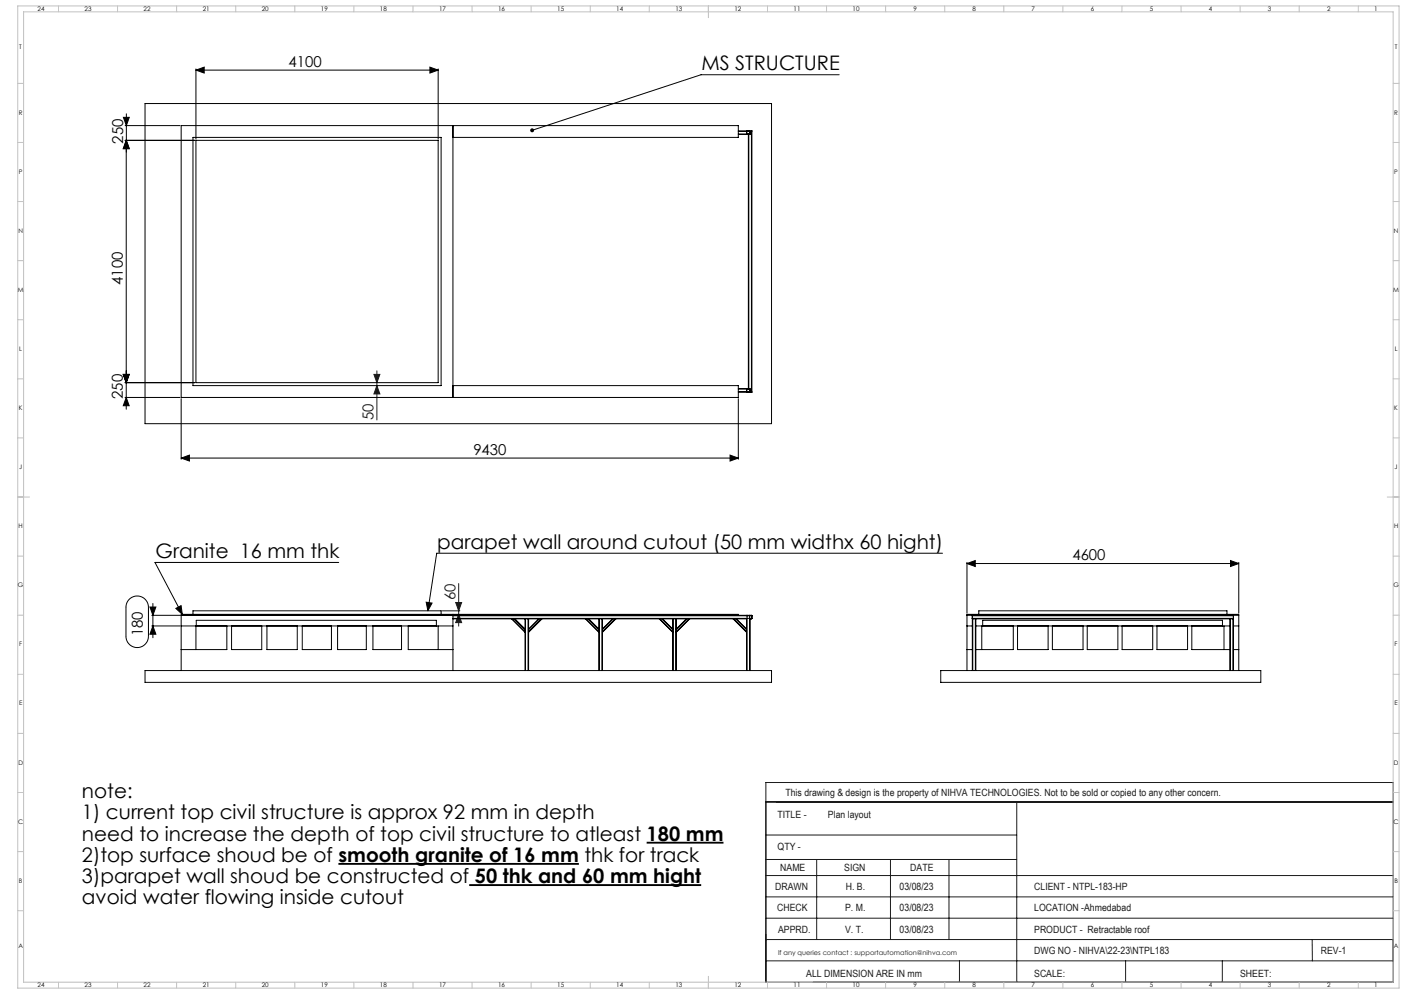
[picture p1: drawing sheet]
<svg xmlns="http://www.w3.org/2000/svg" width="1189mm" height="841mm" viewBox="0 0 1189 841" stroke-linecap="round" stroke-linejoin="round" font-family="sans-serif">
<g fill="none" stroke="#000" stroke-width=".85">
<path d="M166 59l7-2v5zM166 58v60M166 59h205M364 57l7 2-7 3zM371 58v60M710 63h-117l-143 47M104 99h5l-2 7zM107 96v250M106 119h59M106 106h46M107 119l2 7h-5zM104 317h5l-2 7z"/>
<path d="M106 324h59M106 336h46M107 336l2 7h-5zM153 337v52M625 337v52M153 388l7-3v5zM153 388h472M618 385l7 3-7 2zM287 476h-156l23 44M798 468h-428l-8 49M818 477l7-3v5zM818 476v43"/>
<path d="M818 477h230M1041 474l7 3-7 2zM1048 476v43M109 507h1a10 10 0 0 1 10-2 10 10 0 0 1 6 9v25a9 9 0 0 1-10 9 9 9 0 0 1-9-10v-24a9 9 0 0 1 2-7zM127 514h5l-3 7zM129 511v29M149 515l4-3 1 8zM361 509l5 1-4 7zM128 530h24M128 521h24M129 530l3 7h-5zM648 678v153"/>
</g>
<g fill="none" stroke="#191924" stroke-width=".85">
<path d="M316 317h5l-2 7zM319 314v41M319 326l2 7h-5zM388 494v36M374 517h15M386 510h5l-3 7zM388 520l3 7h-5zM648 662h531v169h-531zM648 678h531M860 678v153M648 706h212M648 727h212"/>
<path d="M691 727v68M754 727v68M803 727v68M648 759h531M648 741h531M648 777h531M648 795h531M1110 795l1 18M648 813h531M812 813v18M953 813v18M1034 813v18"/>
</g>
<g fill="none" stroke="#c0c0c0" stroke-width=".85">
<path d="M15 5h1169v831h-1169zM20 10h1159v821h-1159zM49 5v5M99 5v5M149 5v5M199 5v5M249 5v5M299 5v5M349 5v5M399 5v5M449 5v5M499 5v5"/>
<path d="M549 5v5M599 5v10M649 5v5M699 5v5M749 5v5M799 5v5M849 5v5M899 5v5M949 5v5M999 5v5M1049 5v5M1099 5v5"/>
<path d="M1149 5v5M15 71h5M1179 71h5M15 121h5M1179 121h5M15 171h5M1179 171h5M15 221h5M1179 221h5M15 271h5M1179 271h5M15 321h5"/>
<path d="M1179 321h5M15 371h5M1179 371h5M15 421h10M1174 421h10M15 471h5M1179 471h5M15 521h5M1179 521h5M15 571h5M1179 571h5M15 621h5"/>
<path d="M1179 621h5M15 671h5M1179 671h5M15 721h5M1179 721h5M15 771h5M1179 771h5M49 831v5M99 831v5M149 831v5M199 831v5M249 831v5"/>
<path d="M299 831v5M349 831v5M399 831v5M449 831v5M499 831v5M549 831v5M599 826v10M649 831v5M699 831v5M749 831v5M799 831v5M849 831v5"/>
<path d="M899 831v5M949 831v5M999 831v5M1049 831v5M1099 831v5M1149 831v5"/>
</g>
<path d="M547 713h65M286 731h204M397 749h196" fill="none" stroke="#000" stroke-width="1.6" stroke-linecap="butt"/>
<g fill="#000">
<path d="M364 57l7 2-7 3zM166 59l7-2v5zM618 385l7 3-7 2zM153 388l7-3v5z"/>
<path d="M107 119l2 7h-5zM104 99h5l-2 7zM129 530l3 7h-5zM127 514h5l-3 7z"/>
<path d="M449 109v2l1-1-1 1 2 1 1-1-1-2h-1zM149 515l4-3 1 8zM361 509l5 1-4 7z"/>
<path d="M104 317h5l-2 7zM107 336l2 7h-5zM107 119l2 7h-5zM104 317h5l-2 7z"/>
<path d="M818 477l7-3v5zM1041 474l7 3-7 2z"/>
</g>
<path d="M316 317h5l-2 7zM319 326l2 7h-5zM386 510h5l-3 7zM388 520l3 7h-5z" fill="#191924"/>
<g fill="none" stroke="#000" stroke-width=".85">
<path d="M123 88h530v270h-530zM163 116h210v210h-210zM166 119h205v205h-205zM383 116h242v-10h-472v230h472v-10h-242M383 106v230M625 111h11M625 113h9M633 114v215M634 113v1M634 113v216M634 111h1zM635 113l-3 1v-3v3"/>
<path d="M635 111v2M635 113l-10 1M636 111l-2 2M636 111v220M636 111h.1M636 111v221M625 329h10M625 332h11M625 331h11M625 329h9M632 329v3M634 329h.1"/>
<path d="M634 329l2 2M635 329h-3v3l3-1M635 329v2M635 331l-1 1M636 331v1M163 520v-3h210v3M383 520v47M153 521h479M153 530h230M166 530v20M166 530v-5h203v5M192 530v20h-39"/>
<path d="M196 530v20h26v-20M226 530v20h26v-20M256 530v20h24v-20M286 530v20h24v-20M316 530v20h24v-20M345 530v20h38M371 530v20M383 523h253M383 521h253M383 524h61M433 524l11 11M433 524l11 10"/>
<path d="M435 524l9 9M436 524l8 8M444 524h1M444 524v43M445 524h2M445 524v43M447 524h.1M447 524v43M447 524h60M456 524l-9 8M456 524l-9 9M458 524l-11 10"/>
<path d="M459 524l-12 11M495 524l12 11M496 524l11 10M498 524l9 9M498 524l9 8M507 524h.1M507 524v43M507 524h2M509 524h1M509 524v43M510 524h59M510 524v43"/>
<path d="M518 524l-8 8M519 524l-9 9M521 524l-11 10M521 524l-11 11M558 524l11 11M558 524l11 10M560 524l9 9M561 524l8 8M569 524h1M569 524v43M570 524h2M570 524v43"/>
<path d="M572 524h.1M572 524v43M572 524h60v43M581 524l-9 8M581 524l-9 9M583 524l-11 10M584 524l-12 11M620 524l12 11M621 524l11 10M623 524l9 9M623 524l9 8M625 521v-1h-472v47"/>
<path d="M632 521h2M632 521v46M634 521h2M634 521v46M636 524h-1v43M636 523v1M636 521v2M818 521h5M818 530h5M823 523v1M823 521h.1M823 523h221"/>
<path d="M823 521v46M823 521h221h-1M823 521h220M823 524h220M823 524v43M825 524v43M826 530h215M826 524v43M828 521v-4h210v4M831 530v20M832 530v-5h203v5M857 530v20h-31"/>
<path d="M861 530v20h26v-20M891 530v20h26v-20M920 530v20h26v-20M950 530v20h26v-20M979 530v20h26v-20M1009 530v20h32M1036 530v20M1041 524v43M1043 521h1M1043 524v43M1044 523l-1 1M1044 521h4"/>
<path d="M1044 530h4M1044 521v46M818 550h5M1044 550h4M123 567h530v10h-530zM796 567h271v10h-271zM818 567v-47h230v47"/>
</g>
<g font-size="16.9">
<text x="594" y="59">MS STRUCTURE</text>
<text x="370" y="464">parapet wall around cutout (50 mm widthx 60 hight)</text>
<text x="132" y="472">Granite 16 mm thk</text>
<text x="69" y="675">note:</text>
<text x="69" y="693">1) current top civil structure is approx 92 mm in depth</text>
<text x="69" y="711">need to increase the depth of top civil structure to atleast 180 mm</text>
<text x="69" y="729">2)top surface shoud be of smooth granite of 16 mm thk for track</text>
<text x="69" y="747">3)parapet wall shoud be constructed of 50 thk and 60 mm hight</text>
<text x="69" y="765">avoid water flowing inside cutout</text>
</g>
<g font-size="12.7">
<text x="244" y="57">4100</text>
<text x="104" y="121" transform="rotate(-90 104 121)">250</text>
<text x="104" y="241" transform="rotate(-90 104 241)">4100</text>
<text x="104" y="337" transform="rotate(-90 104 337)">250</text>
<text x="401" y="385">9430</text>
<text x="907" y="474">4600</text>
<text x="121" y="538" transform="rotate(-90 121 538)">180</text>
</g>
<g font-size="12.7" fill="#191924">
<text x="316" y="355" transform="rotate(-90 316 355)">50</text>
<text x="385" y="508" transform="rotate(-90 385 508)">60</text>
</g>
<g font-size="8.5" fill="#191924">
<text x="665" y="674">This drawing &amp; design is the property of NIHVA TECHNOLOGIES. Not to be sold or copied to any other concern.</text>
<text x="658" y="692">TITLE -</text>
<text x="701" y="692">Plan layout</text>
<text x="658" y="719">QTY -</text>
<text x="660" y="737">NAME</text>
<text x="714" y="737">SIGN</text>
<text x="770" y="737">DATE</text>
<text x="656" y="753">DRAWN</text>
<text x="716" y="753">H. B.</text>
<text x="761" y="753">03/08/23</text>
<text x="875" y="753">CLIENT - NTPL-183-HP</text>
<text x="658" y="771">CHECK</text>
<text x="715" y="771">P. M.</text>
<text x="761" y="771">03/08/23</text>
<text x="875" y="771">LOCATION -Ahmedabad</text>
<text x="659" y="789">APPRD.</text>
<text x="715" y="789">V. T.</text>
<text x="761" y="789">03/08/23</text>
<text x="875" y="789">PRODUCT - Retractable roof</text>
<text x="875" y="807">DWG NO - NIHVA\22-23\NTPL183</text>
<text x="1118" y="807">REV-1</text>
<text x="682" y="826">ALL DIMENSION ARE IN mm</text>
<text x="875" y="826">SCALE:</text>
<text x="1049" y="826">SHEET:</text>
</g>
<text font-size="5.6" fill="#191924" x="659" y="808">If any queries contact : supportautomation@nihva.com</text>
<g font-size="5.3">
<text x="32" y="9">24</text>
<text x="72" y="9">23</text>
<text x="122" y="9">22</text>
<text x="172" y="9">21</text>
<text x="222" y="9">20</text>
<text x="272" y="9">19</text>
<text x="322" y="9">18</text>
<text x="372" y="9">17</text>
<text x="422" y="9">16</text>
<text x="472" y="9">15</text>
<text x="522" y="9">14</text>
<text x="572" y="9">13</text>
<text x="622" y="9">12</text>
<text x="672" y="9">11</text>
<text x="722" y="9">10</text>
<text x="773" y="9">9</text>
<text x="823" y="9">8</text>
<text x="873" y="9">7</text>
<text x="923" y="9">6</text>
<text x="973" y="9">5</text>
<text x="1023" y="9">4</text>
<text x="1073" y="9">3</text>
<text x="1123" y="9">2</text>
<text x="1163" y="9">1</text>
<text x="16" y="42">T</text>
<text x="1180" y="42">T</text>
<text x="16" y="97">R</text>
<text x="1180" y="97">R</text>
<text x="16" y="147">P</text>
<text x="1180" y="147">P</text>
<text x="16" y="197">N</text>
<text x="1180" y="197">N</text>
<text x="15" y="247">M</text>
<text x="1179" y="247">M</text>
<text x="16" y="297">L</text>
<text x="1180" y="297">L</text>
<text x="16" y="347">K</text>
<text x="1180" y="347">K</text>
<text x="16" y="397">J</text>
<text x="1180" y="397">J</text>
<text x="16" y="447">H</text>
<text x="1180" y="447">H</text>
<text x="15" y="497">G</text>
<text x="1179" y="497">G</text>
<text x="16" y="547">F</text>
<text x="1180" y="547">F</text>
<text x="16" y="597">E</text>
<text x="1180" y="597">E</text>
<text x="16" y="647">D</text>
<text x="1180" y="647">D</text>
<text x="15" y="697">C</text>
<text x="1179" y="697">C</text>
<text x="16" y="747">B</text>
<text x="1180" y="747">B</text>
<text x="16" y="802">A</text>
<text x="1180" y="802">A</text>
<text x="32" y="835">24</text>
<text x="72" y="835">23</text>
<text x="122" y="835">22</text>
<text x="172" y="835">21</text>
<text x="222" y="835">20</text>
<text x="272" y="835">19</text>
<text x="322" y="835">18</text>
<text x="372" y="835">17</text>
<text x="422" y="835">16</text>
<text x="472" y="835">15</text>
<text x="522" y="835">14</text>
<text x="572" y="835">13</text>
<text x="622" y="835">12</text>
<text x="672" y="835">11</text>
<text x="722" y="835">10</text>
<text x="773" y="835">9</text>
<text x="823" y="835">8</text>
<text x="873" y="835">7</text>
<text x="923" y="835">6</text>
<text x="973" y="835">5</text>
<text x="1023" y="835">4</text>
<text x="1073" y="835">3</text>
<text x="1123" y="835">2</text>
<text x="1163" y="835">1</text>
</g>
</svg>
